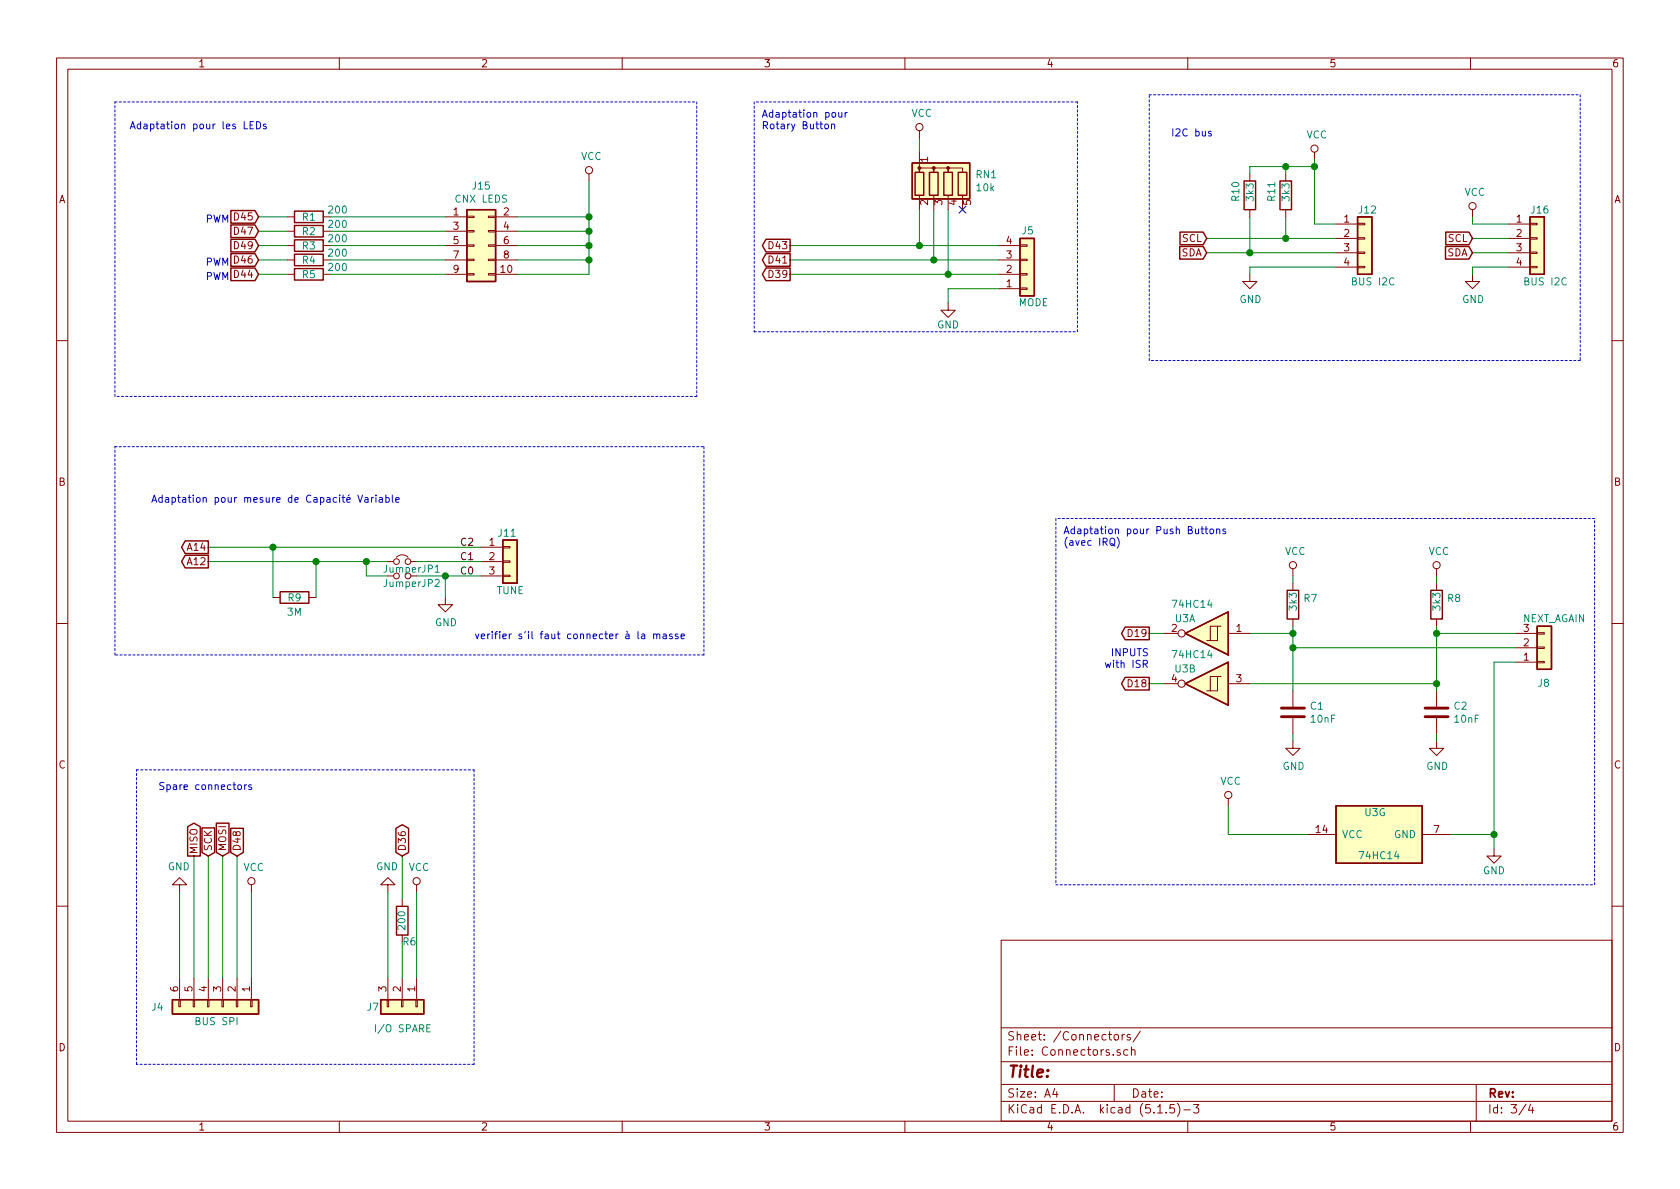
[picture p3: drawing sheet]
EESchema Schematic File Version 4
EELAYER 30 0
EELAYER END
$Descr A4 11693 8268
encoding utf-8
Sheet 3 4
Title ""
Date ""
Rev ""
Comp ""
Comment1 ""
Comment2 ""
Comment3 ""
Comment4 ""
$EndDescr
Text Notes 900  900  0    50   ~ 0
Adaptation pour les LEDs
$Comp
L Device:R R?
U 1 1
P 2150 1700
AR Path="/624E1685" Ref="R?"  Part="1" 
AR Path="/624DD375/624E1685" Ref="R3"  Part="1" 
F 0 "R3" V 2150 1700 50  0000 C CNN
F 1 "200" V 2100 1900 50  0000 C CNN
F 2 "Resistor_THT:R_Axial_DIN0207_L6.3mm_D2.5mm_P10.16mm_Horizontal" V 2080 1700 50  0001 C CNN
F 3 "~" H 2150 1700 50  0001 C CNN
	1    2150 1700
	0    1    1    0   
$EndComp
$Comp
L Device:R R?
U 1 1
P 2150 1800
AR Path="/624E168B" Ref="R?"  Part="1" 
AR Path="/624DD375/624E168B" Ref="R4"  Part="1" 
F 0 "R4" V 2150 1800 50  0000 C CNN
F 1 "200" V 2100 2000 50  0000 C CNN
F 2 "Resistor_THT:R_Axial_DIN0207_L6.3mm_D2.5mm_P10.16mm_Horizontal" V 2080 1800 50  0001 C CNN
F 3 "~" H 2150 1800 50  0001 C CNN
	1    2150 1800
	0    1    1    0   
$EndComp
$Comp
L Device:R R?
U 1 1
P 2150 1900
AR Path="/624E1691" Ref="R?"  Part="1" 
AR Path="/624DD375/624E1691" Ref="R5"  Part="1" 
F 0 "R5" V 2150 1900 50  0000 C CNN
F 1 "200" V 2100 2100 50  0000 C CNN
F 2 "Resistor_THT:R_Axial_DIN0207_L6.3mm_D2.5mm_P10.16mm_Horizontal" V 2080 1900 50  0001 C CNN
F 3 "~" H 2150 1900 50  0001 C CNN
	1    2150 1900
	0    1    1    0   
$EndComp
Wire Wire Line
	2300 1900 3100 1900
$Comp
L Device:R R?
U 1 1
P 2150 1500
AR Path="/624E1698" Ref="R?"  Part="1" 
AR Path="/624DD375/624E1698" Ref="R1"  Part="1" 
F 0 "R1" V 2150 1500 50  0000 C CNN
F 1 "200" V 2100 1700 50  0000 C CNN
F 2 "Resistor_THT:R_Axial_DIN0207_L6.3mm_D2.5mm_P10.16mm_Horizontal" V 2080 1500 50  0001 C CNN
F 3 "~" H 2150 1500 50  0001 C CNN
	1    2150 1500
	0    1    1    0   
$EndComp
Text GLabel 1800 1700 0    50   Input ~ 0
D49
Text GLabel 1800 1800 0    50   Input ~ 0
D46
Wire Wire Line
	1800 1800 2000 1800
Text GLabel 1800 1900 0    50   Input ~ 0
D44
Wire Wire Line
	1800 1900 2000 1900
Text GLabel 1800 1500 0    50   Input ~ 0
D45
Wire Wire Line
	1800 1500 2000 1500
Wire Wire Line
	1800 1700 2000 1700
Text Notes 1600 1550 2    50   ~ 0
PWM
Text Notes 1600 1850 2    50   ~ 0
PWM
Text Notes 1600 1950 2    50   ~ 0
PWM
Wire Wire Line
	2300 1500 3100 1500
$Comp
L power:VCC #PWR?
U 1 1
P 4100 1250
AR Path="/624E16AB" Ref="#PWR?"  Part="1" 
AR Path="/624DD375/624E16AB" Ref="#PWR0122"  Part="1" 
F 0 "#PWR0122" H 4100 1100 50  0001 C CNN
F 1 "VCC" H 4117 1423 50  0000 C CNN
F 2 "" H 4100 1250 50  0001 C CNN
F 3 "" H 4100 1250 50  0001 C CNN
	1    4100 1250
	1    0    0    -1  
$EndComp
Wire Wire Line
	2300 1700 3100 1700
$Comp
L Device:R R?
U 1 1
P 2150 1600
AR Path="/624E16B2" Ref="R?"  Part="1" 
AR Path="/624DD375/624E16B2" Ref="R2"  Part="1" 
F 0 "R2" V 2150 1600 50  0000 C CNN
F 1 "200" V 2100 1800 50  0000 C CNN
F 2 "Resistor_THT:R_Axial_DIN0207_L6.3mm_D2.5mm_P10.16mm_Horizontal" V 2080 1600 50  0001 C CNN
F 3 "~" H 2150 1600 50  0001 C CNN
	1    2150 1600
	0    1    1    0   
$EndComp
Wire Wire Line
	2300 1600 3100 1600
Text GLabel 1800 1600 0    50   Input ~ 0
D47
Wire Wire Line
	1800 1600 2000 1600
$Comp
L Connector_Generic:Conn_02x05_Odd_Even J?
U 1 1
P 3300 1700
AR Path="/624E16BB" Ref="J?"  Part="1" 
AR Path="/624DD375/624E16BB" Ref="J15"  Part="1" 
F 0 "J15" H 3350 2117 50  0000 C CNN
F 1 "CNX LEDS" H 3350 2026 50  0000 C CNN
F 2 "MesModules:HE10-10P-horizontal" H 3300 1700 50  0001 C CNN
F 3 "~" H 3300 1700 50  0001 C CNN
	1    3300 1700
	1    0    0    -1  
$EndComp
Wire Wire Line
	2300 1800 3100 1800
Wire Wire Line
	3600 1900 4100 1900
Wire Wire Line
	4100 1250 4100 1500
Wire Wire Line
	3600 1800 4100 1800
Connection ~ 4100 1800
Wire Wire Line
	4100 1800 4100 1900
Wire Wire Line
	3600 1700 4100 1700
Connection ~ 4100 1700
Wire Wire Line
	4100 1700 4100 1800
Wire Wire Line
	3600 1600 4100 1600
Connection ~ 4100 1600
Wire Wire Line
	4100 1600 4100 1700
Wire Wire Line
	3600 1500 4100 1500
Wire Wire Line
	4100 1500 4100 1600
Connection ~ 4100 1500
Text GLabel 1350 5950 1    50   Output ~ 0
MISO
Text GLabel 1550 5950 1    50   Input ~ 0
MOSI
Text GLabel 1450 5950 1    50   Input ~ 0
SCK
Wire Wire Line
	1650 5950 1650 6800
Wire Wire Line
	1550 5950 1550 6800
Wire Wire Line
	1450 5950 1450 6800
$Comp
L power:VCC #PWR0103
U 1 1
P 1750 6200
F 0 "#PWR0103" H 1750 6050 50  0001 C CNN
F 1 "VCC" H 1767 6373 50  0000 C CNN
F 2 "" H 1750 6200 50  0001 C CNN
F 3 "" H 1750 6200 50  0001 C CNN
	1    1750 6200
	1    0    0    -1  
$EndComp
$Comp
L power:GND #PWR0104
U 1 1
P 1250 6200
F 0 "#PWR0104" H 1250 5950 50  0001 C CNN
F 1 "GND" H 1255 6027 50  0000 C CNN
F 2 "" H 1250 6200 50  0001 C CNN
F 3 "" H 1250 6200 50  0001 C CNN
	1    1250 6200
	-1   0    0    1   
$EndComp
$Comp
L Connector_Generic:Conn_01x06 J4
U 1 1
P 1550 7000
F 0 "J4" V 1550 6500 50  0000 L CNN
F 1 "BUS SPI" V 1650 6800 50  0000 L CNN
F 2 "Connector_JST:JST_XH_B6B-XH-AM_1x06_P2.50mm_Vertical" H 1550 7000 50  0001 C CNN
F 3 "~" H 1550 7000 50  0001 C CNN
	1    1550 7000
	0    1    1    0   
$EndComp
Wire Wire Line
	1350 5950 1350 6800
Text GLabel 1650 5950 1    50   Input ~ 0
D48
Wire Wire Line
	1250 6200 1250 6800
Wire Wire Line
	1750 6200 1750 6800
Wire Wire Line
	2700 6200 2700 6800
$Comp
L power:GND #PWR?
U 1 1
P 2700 6200
AR Path="/624E8E57" Ref="#PWR?"  Part="1" 
AR Path="/624DD375/624E8E57" Ref="#PWR0105"  Part="1" 
F 0 "#PWR0105" H 2700 5950 50  0001 C CNN
F 1 "GND" H 2705 6027 50  0000 C CNN
F 2 "" H 2700 6200 50  0001 C CNN
F 3 "" H 2700 6200 50  0001 C CNN
	1    2700 6200
	-1   0    0    1   
$EndComp
$Comp
L Connector_Generic:Conn_01x03 J?
U 1 1
P 2800 7000
AR Path="/624E8E5D" Ref="J?"  Part="1" 
AR Path="/624DD375/624E8E5D" Ref="J7"  Part="1" 
F 0 "J7" V 2800 6750 50  0000 L CNN
F 1 "I/O SPARE" V 2950 6800 50  0000 L CNN
F 2 "Connector_JST:JST_XH_B3B-XH-AM_1x03_P2.50mm_Vertical" H 2800 7000 50  0001 C CNN
F 3 "~" H 2800 7000 50  0001 C CNN
	1    2800 7000
	0    1    1    0   
$EndComp
$Comp
L power:VCC #PWR?
U 1 1
P 2900 6200
AR Path="/624E8E63" Ref="#PWR?"  Part="1" 
AR Path="/624DD375/624E8E63" Ref="#PWR0108"  Part="1" 
F 0 "#PWR0108" H 2900 6050 50  0001 C CNN
F 1 "VCC" H 2917 6373 50  0000 C CNN
F 2 "" H 2900 6200 50  0001 C CNN
F 3 "" H 2900 6200 50  0001 C CNN
	1    2900 6200
	1    0    0    -1  
$EndComp
Wire Wire Line
	2900 6800 2900 6200
$Comp
L Device:R R?
U 1 1
P 2800 6400
AR Path="/624E8E6A" Ref="R?"  Part="1" 
AR Path="/624DD375/624E8E6A" Ref="R6"  Part="1" 
F 0 "R6" H 2750 6550 50  0000 C CNN
F 1 "200" V 2800 6400 50  0000 C CNN
F 2 "Resistor_THT:R_Axial_DIN0207_L6.3mm_D2.5mm_P10.16mm_Horizontal" V 2730 6400 50  0001 C CNN
F 3 "~" H 2800 6400 50  0001 C CNN
	1    2800 6400
	-1   0    0    1   
$EndComp
Wire Wire Line
	2800 6800 2800 6550
Wire Wire Line
	2800 6250 2800 5950
Text GLabel 2800 5950 1    50   BiDi ~ 0
D36
Text Notes 1100 5500 0    50   ~ 0
Spare connectors
Wire Notes Line
	5250 2300 7500 2300
Wire Notes Line
	7500 2300 7500 700 
Wire Notes Line
	7500 700  5250 700 
Text Notes 5300 900  0    50   ~ 0
Adaptation pour \nRotary Button
$Comp
L power:VCC #PWR?
U 1 1
P 6400 950
AR Path="/624FC98A" Ref="#PWR?"  Part="1" 
AR Path="/624DD375/624FC98A" Ref="#PWR0109"  Part="1" 
F 0 "#PWR0109" H 6400 800 50  0001 C CNN
F 1 "VCC" H 6417 1123 50  0000 C CNN
F 2 "" H 6400 950 50  0001 C CNN
F 3 "" H 6400 950 50  0001 C CNN
	1    6400 950 
	1    0    0    -1  
$EndComp
Wire Wire Line
	6400 950  6400 1050
Wire Wire Line
	6400 1450 6400 1700
Wire Wire Line
	6500 1450 6500 1800
Wire Wire Line
	6600 1450 6600 1900
NoConn ~ 6700 1450
$Comp
L Device:R_Network04 RN?
U 1 1
P 6600 1250
AR Path="/624FC995" Ref="RN?"  Part="1" 
AR Path="/624DD375/624FC995" Ref="RN1"  Part="1" 
F 0 "RN1" H 6788 1296 50  0000 L CNN
F 1 "10k" H 6788 1205 50  0000 L CNN
F 2 "Resistor_THT:R_Array_SIP5" V 6875 1250 50  0001 C CNN
F 3 "http://www.vishay.com/docs/31509/csc.pdf" H 6600 1250 50  0001 C CNN
	1    6600 1250
	1    0    0    -1  
$EndComp
Wire Wire Line
	6600 2000 6600 2100
$Comp
L power:GND #PWR?
U 1 1
P 6600 2100
AR Path="/624FC99C" Ref="#PWR?"  Part="1" 
AR Path="/624DD375/624FC99C" Ref="#PWR0110"  Part="1" 
F 0 "#PWR0110" H 6600 1850 50  0001 C CNN
F 1 "GND" H 6600 1950 50  0000 C CNN
F 2 "" H 6600 2100 50  0001 C CNN
F 3 "" H 6600 2100 50  0001 C CNN
	1    6600 2100
	1    0    0    -1  
$EndComp
Wire Notes Line
	5250 700  5250 2300
Wire Wire Line
	6950 2000 6600 2000
$Comp
L Connector_Generic:Conn_01x04 J?
U 1 1
P 7150 1900
AR Path="/624FC9A4" Ref="J?"  Part="1" 
AR Path="/624DD375/624FC9A4" Ref="J5"  Part="1" 
F 0 "J5" H 7200 1600 50  0000 R CNN
F 1 "MODE" H 7300 2100 50  0000 R CNN
F 2 "Connector_JST:JST_XH_B4B-XH-A_1x04_P2.50mm_Vertical" H 7150 1900 50  0001 C CNN
F 3 "~" H 7150 1900 50  0001 C CNN
	1    7150 1900
	1    0    0    1   
$EndComp
Text GLabel 5500 1900 0    50   Output ~ 0
D39
Text GLabel 5500 1800 0    50   Output ~ 0
D41
Text GLabel 5500 1700 0    50   Output ~ 0
D43
Connection ~ 6400 1700
Wire Wire Line
	6400 1700 6950 1700
Connection ~ 6500 1800
Wire Wire Line
	6500 1800 6950 1800
Connection ~ 6600 1900
Wire Wire Line
	6600 1900 6950 1900
Wire Wire Line
	5500 1900 6600 1900
Wire Wire Line
	5500 1700 6400 1700
Wire Wire Line
	5500 1800 6500 1800
Wire Notes Line
	4850 700  4850 2750
Wire Notes Line
	4850 2750 800  2750
Wire Notes Line
	800  2750 800  700 
Wire Notes Line
	800  700  4850 700 
Text Notes 7400 3800 0    50   ~ 0
Adaptation pour Push Buttons \n(avec IRQ)
Wire Notes Line
	7350 3600 7350 6150
Wire Notes Line
	7350 6150 11100 6150
Wire Notes Line
	11100 6150 11100 3600
Wire Notes Line
	11100 3600 7350 3600
$Comp
L Device:R R?
U 1 1
P 9000 4200
AR Path="/62509163" Ref="R?"  Part="1" 
AR Path="/624DD375/62509163" Ref="R7"  Part="1" 
F 0 "R7" H 9070 4246 50  0000 L CNN
F 1 "3k3" V 9000 4150 50  0000 L CNN
F 2 "Resistor_THT:R_Axial_DIN0207_L6.3mm_D2.5mm_P10.16mm_Horizontal" V 8930 4200 50  0001 C CNN
F 3 "~" H 9000 4200 50  0001 C CNN
	1    9000 4200
	1    0    0    -1  
$EndComp
$Comp
L Device:R R?
U 1 1
P 10000 4200
AR Path="/62509169" Ref="R?"  Part="1" 
AR Path="/624DD375/62509169" Ref="R8"  Part="1" 
F 0 "R8" H 10070 4246 50  0000 L CNN
F 1 "3k3" V 10000 4150 50  0000 L CNN
F 2 "Resistor_THT:R_Axial_DIN0207_L6.3mm_D2.5mm_P10.16mm_Horizontal" V 9930 4200 50  0001 C CNN
F 3 "~" H 10000 4200 50  0001 C CNN
	1    10000 4200
	1    0    0    -1  
$EndComp
$Comp
L Device:C C?
U 1 1
P 9000 4950
AR Path="/6250916F" Ref="C?"  Part="1" 
AR Path="/624DD375/6250916F" Ref="C1"  Part="1" 
F 0 "C1" H 9115 4996 50  0000 L CNN
F 1 "10nF" H 9115 4905 50  0000 L CNN
F 2 "Capacitor_THT:C_Rect_L7.2mm_W2.5mm_P5.00mm_FKS2_FKP2_MKS2_MKP2" H 9038 4800 50  0001 C CNN
F 3 "~" H 9000 4950 50  0001 C CNN
	1    9000 4950
	1    0    0    -1  
$EndComp
$Comp
L Device:C C?
U 1 1
P 10000 4950
AR Path="/62509175" Ref="C?"  Part="1" 
AR Path="/624DD375/62509175" Ref="C2"  Part="1" 
F 0 "C2" H 10115 4996 50  0000 L CNN
F 1 "10nF" H 10115 4905 50  0000 L CNN
F 2 "Capacitor_THT:C_Rect_L7.2mm_W2.5mm_P5.00mm_FKS2_FKP2_MKS2_MKP2" H 10038 4800 50  0001 C CNN
F 3 "~" H 10000 4950 50  0001 C CNN
	1    10000 4950
	1    0    0    -1  
$EndComp
Wire Wire Line
	9000 4350 9000 4400
$Comp
L power:VCC #PWR?
U 1 1
P 10000 4000
AR Path="/6250917C" Ref="#PWR?"  Part="1" 
AR Path="/624DD375/6250917C" Ref="#PWR0111"  Part="1" 
F 0 "#PWR0111" H 10000 3850 50  0001 C CNN
F 1 "VCC" H 10017 4173 50  0000 C CNN
F 2 "" H 10000 4000 50  0001 C CNN
F 3 "" H 10000 4000 50  0001 C CNN
	1    10000 4000
	1    0    0    -1  
$EndComp
$Comp
L power:VCC #PWR?
U 1 1
P 9000 4000
AR Path="/62509182" Ref="#PWR?"  Part="1" 
AR Path="/624DD375/62509182" Ref="#PWR0112"  Part="1" 
F 0 "#PWR0112" H 9000 3850 50  0001 C CNN
F 1 "VCC" H 9017 4173 50  0000 C CNN
F 2 "" H 9000 4000 50  0001 C CNN
F 3 "" H 9000 4000 50  0001 C CNN
	1    9000 4000
	1    0    0    -1  
$EndComp
Wire Wire Line
	9000 4000 9000 4050
Wire Wire Line
	10000 4000 10000 4050
$Comp
L power:GND #PWR?
U 1 1
P 9000 5150
AR Path="/6250918A" Ref="#PWR?"  Part="1" 
AR Path="/624DD375/6250918A" Ref="#PWR0113"  Part="1" 
F 0 "#PWR0113" H 9000 4900 50  0001 C CNN
F 1 "GND" H 9005 4977 50  0000 C CNN
F 2 "" H 9000 5150 50  0001 C CNN
F 3 "" H 9000 5150 50  0001 C CNN
	1    9000 5150
	1    0    0    -1  
$EndComp
$Comp
L power:GND #PWR?
U 1 1
P 10000 5150
AR Path="/62509190" Ref="#PWR?"  Part="1" 
AR Path="/624DD375/62509190" Ref="#PWR0123"  Part="1" 
F 0 "#PWR0123" H 10000 4900 50  0001 C CNN
F 1 "GND" H 10005 4977 50  0000 C CNN
F 2 "" H 10000 5150 50  0001 C CNN
F 3 "" H 10000 5150 50  0001 C CNN
	1    10000 5150
	1    0    0    -1  
$EndComp
Wire Wire Line
	9000 5100 9000 5150
Wire Wire Line
	10000 5100 10000 5150
Connection ~ 9000 4400
Wire Wire Line
	9000 4400 9000 4500
$Comp
L power:GND #PWR?
U 1 1
P 10400 5900
AR Path="/6250919A" Ref="#PWR?"  Part="1" 
AR Path="/624DD375/6250919A" Ref="#PWR0124"  Part="1" 
F 0 "#PWR0124" H 10400 5650 50  0001 C CNN
F 1 "GND" H 10400 5750 50  0000 C CNN
F 2 "" H 10400 5900 50  0001 C CNN
F 3 "" H 10400 5900 50  0001 C CNN
	1    10400 5900
	1    0    0    -1  
$EndComp
$Comp
L 74xx:74HC14 U?
U 1 1
P 8400 4400
AR Path="/625091A0" Ref="U?"  Part="1" 
AR Path="/624DD375/625091A0" Ref="U3"  Part="1" 
F 0 "U3" H 8550 4300 50  0000 C CNN
F 1 "74HC14" H 8500 4200 50  0000 C CNN
F 2 "Package_DIP:DIP-14_W7.62mm_Socket_LongPads" H 8400 4400 50  0001 C CNN
F 3 "http://www.ti.com/lit/gpn/sn74HC14" H 8400 4400 50  0001 C CNN
	1    8400 4400
	-1   0    0    1   
$EndComp
$Comp
L 74xx:74HC14 U?
U 7 1
P 9600 5800
AR Path="/625091A6" Ref="U?"  Part="7" 
AR Path="/624DD375/625091A6" Ref="U3"  Part="7" 
F 0 "U3" V 9750 5750 50  0000 L CNN
F 1 "74HC14" V 9450 5650 50  0000 L CNN
F 2 "Package_DIP:DIP-14_W7.62mm_Socket_LongPads" H 9600 5800 50  0001 C CNN
F 3 "http://www.ti.com/lit/gpn/sn74HC14" H 9600 5800 50  0001 C CNN
	7    9600 5800
	0    -1   -1   0   
$EndComp
Text GLabel 8000 4750 0    50   Output ~ 0
D18
Text GLabel 8000 4400 0    50   Output ~ 0
D19
Wire Wire Line
	8100 4400 8000 4400
$Comp
L power:VCC #PWR?
U 1 1
P 8550 5600
AR Path="/625091AF" Ref="#PWR?"  Part="1" 
AR Path="/624DD375/625091AF" Ref="#PWR0125"  Part="1" 
F 0 "#PWR0125" H 8550 5450 50  0001 C CNN
F 1 "VCC" H 8567 5773 50  0000 C CNN
F 2 "" H 8550 5600 50  0001 C CNN
F 3 "" H 8550 5600 50  0001 C CNN
	1    8550 5600
	1    0    0    -1  
$EndComp
$Comp
L Connector_Generic:Conn_01x03 J?
U 1 1
P 10750 4500
AR Path="/625091B5" Ref="J?"  Part="1" 
AR Path="/624DD375/625091B5" Ref="J8"  Part="1" 
F 0 "J8" H 10700 4750 50  0000 L CNN
F 1 "NEXT_AGAIN" H 10600 4300 50  0000 L CNN
F 2 "Connector_JST:JST_XH_B3B-XH-A_1x03_P2.50mm_Vertical" H 10750 4500 50  0001 C CNN
F 3 "~" H 10750 4500 50  0001 C CNN
	1    10750 4500
	1    0    0    1   
$EndComp
Wire Wire Line
	8700 4400 9000 4400
Wire Wire Line
	8550 5600 8550 5800
Wire Wire Line
	8550 5800 9100 5800
Wire Wire Line
	10400 5900 10400 5800
Wire Wire Line
	10400 5800 10100 5800
$Comp
L 74xx:74HC14 U?
U 2 1
P 8400 4750
AR Path="/625091C0" Ref="U?"  Part="2" 
AR Path="/624DD375/625091C0" Ref="U3"  Part="2" 
F 0 "U3" H 8550 4650 50  0000 C CNN
F 1 "74HC14" H 8500 4550 50  0000 C CNN
F 2 "Package_DIP:DIP-14_W7.62mm_Socket_LongPads" H 8400 4750 50  0001 C CNN
F 3 "http://www.ti.com/lit/gpn/sn74HC14" H 8400 4750 50  0001 C CNN
	2    8400 4750
	-1   0    0    1   
$EndComp
Wire Wire Line
	8000 4750 8100 4750
Wire Wire Line
	8700 4750 10000 4750
Connection ~ 10000 4750
Wire Wire Line
	10000 4750 10000 4800
Wire Wire Line
	10400 5800 10400 4600
Wire Wire Line
	10400 4600 10550 4600
Connection ~ 10400 5800
Text Notes 8000 4650 2    50   ~ 0
INPUTS\nwith ISR
Wire Wire Line
	10000 4350 10000 4400
Wire Wire Line
	10550 4500 9000 4500
Connection ~ 9000 4500
Wire Wire Line
	9000 4500 9000 4800
Wire Wire Line
	10550 4400 10000 4400
Connection ~ 10000 4400
Wire Wire Line
	10000 4400 10000 4750
$Comp
L Connector_Generic:Conn_01x04 J?
U 1 1
P 10700 1650
AR Path="/6251438B" Ref="J?"  Part="1" 
AR Path="/624DD375/6251438B" Ref="J16"  Part="1" 
F 0 "J16" H 10650 1850 50  0000 L CNN
F 1 "BUS I2C" H 10600 1350 50  0000 L CNN
F 2 "Connector_JST:JST_XH_B4B-XH-A_1x04_P2.50mm_Vertical" H 10700 1650 50  0001 C CNN
F 3 "~" H 10700 1650 50  0001 C CNN
	1    10700 1650
	1    0    0    -1  
$EndComp
Text GLabel 10250 1750 0    50   Input ~ 0
SDA
Text GLabel 10250 1650 0    50   Input ~ 0
SCL
Wire Wire Line
	10250 1650 10500 1650
Wire Wire Line
	10250 1750 10500 1750
$Comp
L power:GND #PWR?
U 1 1
P 10250 1900
AR Path="/62514395" Ref="#PWR?"  Part="1" 
AR Path="/624DD375/62514395" Ref="#PWR07"  Part="1" 
F 0 "#PWR07" H 10250 1650 50  0001 C CNN
F 1 "GND" H 10255 1727 50  0000 C CNN
F 2 "" H 10250 1900 50  0001 C CNN
F 3 "" H 10250 1900 50  0001 C CNN
	1    10250 1900
	1    0    0    -1  
$EndComp
$Comp
L power:VCC #PWR?
U 1 1
P 10250 1500
AR Path="/6251439B" Ref="#PWR?"  Part="1" 
AR Path="/624DD375/6251439B" Ref="#PWR06"  Part="1" 
F 0 "#PWR06" H 10250 1350 50  0001 C CNN
F 1 "VCC" H 10267 1673 50  0000 C CNN
F 2 "" H 10250 1500 50  0001 C CNN
F 3 "" H 10250 1500 50  0001 C CNN
	1    10250 1500
	1    0    0    -1  
$EndComp
Text GLabel 8400 1750 0    50   Input ~ 0
SDA
Text GLabel 8400 1650 0    50   Input ~ 0
SCL
$Comp
L power:GND #PWR?
U 1 1
P 8700 1900
AR Path="/625143A3" Ref="#PWR?"  Part="1" 
AR Path="/624DD375/625143A3" Ref="#PWR04"  Part="1" 
F 0 "#PWR04" H 8700 1650 50  0001 C CNN
F 1 "GND" H 8705 1727 50  0000 C CNN
F 2 "" H 8700 1900 50  0001 C CNN
F 3 "" H 8700 1900 50  0001 C CNN
	1    8700 1900
	1    0    0    -1  
$EndComp
$Comp
L power:VCC #PWR?
U 1 1
P 9150 1100
AR Path="/625143A9" Ref="#PWR?"  Part="1" 
AR Path="/624DD375/625143A9" Ref="#PWR05"  Part="1" 
F 0 "#PWR05" H 9150 950 50  0001 C CNN
F 1 "VCC" H 9167 1273 50  0000 C CNN
F 2 "" H 9150 1100 50  0001 C CNN
F 3 "" H 9150 1100 50  0001 C CNN
	1    9150 1100
	1    0    0    -1  
$EndComp
$Comp
L Connector_Generic:Conn_01x04 J?
U 1 1
P 9500 1650
AR Path="/625143AF" Ref="J?"  Part="1" 
AR Path="/624DD375/625143AF" Ref="J12"  Part="1" 
F 0 "J12" H 9450 1850 50  0000 L CNN
F 1 "BUS I2C" H 9400 1350 50  0000 L CNN
F 2 "Connector_JST:JST_XH_B4B-XH-A_1x04_P2.50mm_Vertical" H 9500 1650 50  0001 C CNN
F 3 "~" H 9500 1650 50  0001 C CNN
	1    9500 1650
	1    0    0    -1  
$EndComp
Wire Wire Line
	10250 1900 10250 1850
Wire Wire Line
	10250 1850 10500 1850
Wire Wire Line
	10250 1550 10250 1500
Wire Wire Line
	10250 1550 10500 1550
Wire Wire Line
	8400 1650 8950 1650
Wire Wire Line
	9300 1550 9150 1550
Wire Wire Line
	9150 1550 9150 1150
Wire Wire Line
	9300 1750 8700 1750
Wire Wire Line
	9300 1850 8700 1850
Wire Wire Line
	8700 1850 8700 1900
Wire Notes Line
	11000 650  11000 2500
Wire Notes Line
	11000 2500 8000 2500
Wire Notes Line
	8000 2500 8000 650 
Wire Notes Line
	8000 650  11000 650 
Text Notes 8150 950  0    50   ~ 0
I2C bus
$Comp
L Device:R R?
U 1 1
P 8700 1350
AR Path="/625143C4" Ref="R?"  Part="1" 
AR Path="/624DD375/625143C4" Ref="R10"  Part="1" 
F 0 "R10" V 8600 1300 50  0000 L CNN
F 1 "3k3" V 8700 1300 50  0000 L CNN
F 2 "Resistor_THT:R_Axial_DIN0207_L6.3mm_D2.5mm_P10.16mm_Horizontal" V 8630 1350 50  0001 C CNN
F 3 "~" H 8700 1350 50  0001 C CNN
	1    8700 1350
	1    0    0    -1  
$EndComp
$Comp
L Device:R R?
U 1 1
P 8950 1350
AR Path="/625143CA" Ref="R?"  Part="1" 
AR Path="/624DD375/625143CA" Ref="R11"  Part="1" 
F 0 "R11" V 8850 1300 50  0000 L CNN
F 1 "3k3" V 8950 1300 50  0000 L CNN
F 2 "Resistor_THT:R_Axial_DIN0207_L6.3mm_D2.5mm_P10.16mm_Horizontal" V 8880 1350 50  0001 C CNN
F 3 "~" H 8950 1350 50  0001 C CNN
	1    8950 1350
	1    0    0    -1  
$EndComp
Wire Wire Line
	8700 1200 8700 1150
Wire Wire Line
	8700 1150 8950 1150
Connection ~ 9150 1150
Wire Wire Line
	8950 1200 8950 1150
Connection ~ 8950 1150
Wire Wire Line
	8950 1150 9150 1150
Wire Wire Line
	9150 1100 9150 1150
Wire Wire Line
	8950 1500 8950 1650
Connection ~ 8950 1650
Wire Wire Line
	8950 1650 9300 1650
Wire Wire Line
	8700 1500 8700 1750
Connection ~ 8700 1750
Wire Wire Line
	8700 1750 8400 1750
Wire Notes Line
	950  5350 3300 5350
Wire Notes Line
	3300 5350 3300 7400
Wire Notes Line
	3300 7400 950  7400
Wire Notes Line
	950  7400 950  5350
$Comp
L Connector_Generic:Conn_01x03 J?
U 1 1
P 3550 3900
AR Path="/62538B21" Ref="J?"  Part="1" 
AR Path="/624DD375/62538B21" Ref="J11"  Part="1" 
F 0 "J11" H 3600 4100 50  0000 R CNN
F 1 "TUNE" H 3650 3700 50  0000 R CNN
F 2 "Connector_JST:JST_XH_B3B-XH-A_1x03_P2.50mm_Vertical" H 3550 3900 50  0001 C CNN
F 3 "~" H 3550 3900 50  0001 C CNN
	1    3550 3900
	1    0    0    -1  
$EndComp
Wire Notes Line
	4900 3100 4900 4550
Wire Notes Line
	4900 4550 800  4550
Wire Notes Line
	800  4550 800  3100
Text Notes 1050 3500 0    50   ~ 0
Adaptation pour mesure de Capacité Variable
Wire Notes Line
	800  3100 4900 3100
$Comp
L Device:R R?
U 1 1
P 2050 4150
AR Path="/62538B2C" Ref="R?"  Part="1" 
AR Path="/624DD375/62538B2C" Ref="R9"  Part="1" 
F 0 "R9" V 2050 4150 50  0000 C CNN
F 1 "3M" V 2150 4150 50  0000 C CNN
F 2 "Resistor_THT:R_Axial_DIN0309_L9.0mm_D3.2mm_P15.24mm_Horizontal" V 1980 4150 50  0001 C CNN
F 3 "~" H 2050 4150 50  0001 C CNN
	1    2050 4150
	0    1    1    0   
$EndComp
Wire Wire Line
	3350 3800 1900 3800
Text GLabel 1450 3900 0    50   Output ~ 0
A12
Text GLabel 1450 3800 0    50   Output ~ 0
A14
Wire Wire Line
	1450 3800 1900 3800
Wire Wire Line
	1900 3800 1900 4150
Wire Wire Line
	1450 3900 2200 3900
Connection ~ 2200 3900
Wire Wire Line
	2200 3900 2200 4150
$Comp
L power:GND #PWR?
U 1 1
P 3100 4150
AR Path="/62538B3A" Ref="#PWR?"  Part="1" 
AR Path="/624DD375/62538B3A" Ref="#PWR03"  Part="1" 
F 0 "#PWR03" H 3100 3900 50  0001 C CNN
F 1 "GND" H 3105 3977 50  0000 C CNN
F 2 "" H 3100 4150 50  0001 C CNN
F 3 "" H 3100 4150 50  0001 C CNN
	1    3100 4150
	1    0    0    -1  
$EndComp
Wire Wire Line
	2200 3900 2550 3900
Connection ~ 1900 3800
Text Label 3200 3800 0    50   ~ 0
C2
Text Label 3200 3900 0    50   ~ 0
C1
Text Label 3200 4000 0    50   ~ 0
C0
$Comp
L Device:Jumper_NO_Small JP?
U 1 1
P 2800 4000
AR Path="/62538B45" Ref="JP?"  Part="1" 
AR Path="/624DD375/62538B45" Ref="JP2"  Part="1" 
F 0 "JP2" H 3000 3950 50  0000 C CNN
F 1 "Jumper" H 2800 3950 50  0000 C CNN
F 2 "Connector_PinHeader_2.54mm:PinHeader_1x02_P2.54mm_Vertical" H 2800 4000 50  0001 C CNN
F 3 "~" H 2800 4000 50  0001 C CNN
	1    2800 4000
	1    0    0    -1  
$EndComp
$Comp
L Device:Jumper_NC_Small JP?
U 1 1
P 2800 3900
AR Path="/62538B4B" Ref="JP?"  Part="1" 
AR Path="/624DD375/62538B4B" Ref="JP1"  Part="1" 
F 0 "JP1" H 3000 3850 50  0000 C CNN
F 1 "Jumper" H 2800 3850 50  0000 C CNN
F 2 "Connector_PinHeader_2.54mm:PinHeader_1x02_P2.54mm_Vertical" H 2800 3900 50  0001 C CNN
F 3 "~" H 2800 3900 50  0001 C CNN
	1    2800 3900
	1    0    0    -1  
$EndComp
Wire Wire Line
	2900 3900 3350 3900
Wire Wire Line
	2900 4000 3100 4000
Wire Wire Line
	3100 4150 3100 4000
Connection ~ 3100 4000
Wire Wire Line
	3100 4000 3350 4000
Wire Wire Line
	2700 4000 2550 4000
Wire Wire Line
	2550 4000 2550 3900
Connection ~ 2550 3900
Wire Wire Line
	2550 3900 2700 3900
Text Notes 3300 4450 0    50   ~ 0
verifier s'il faut connecter à la masse
$EndSCHEMATC
